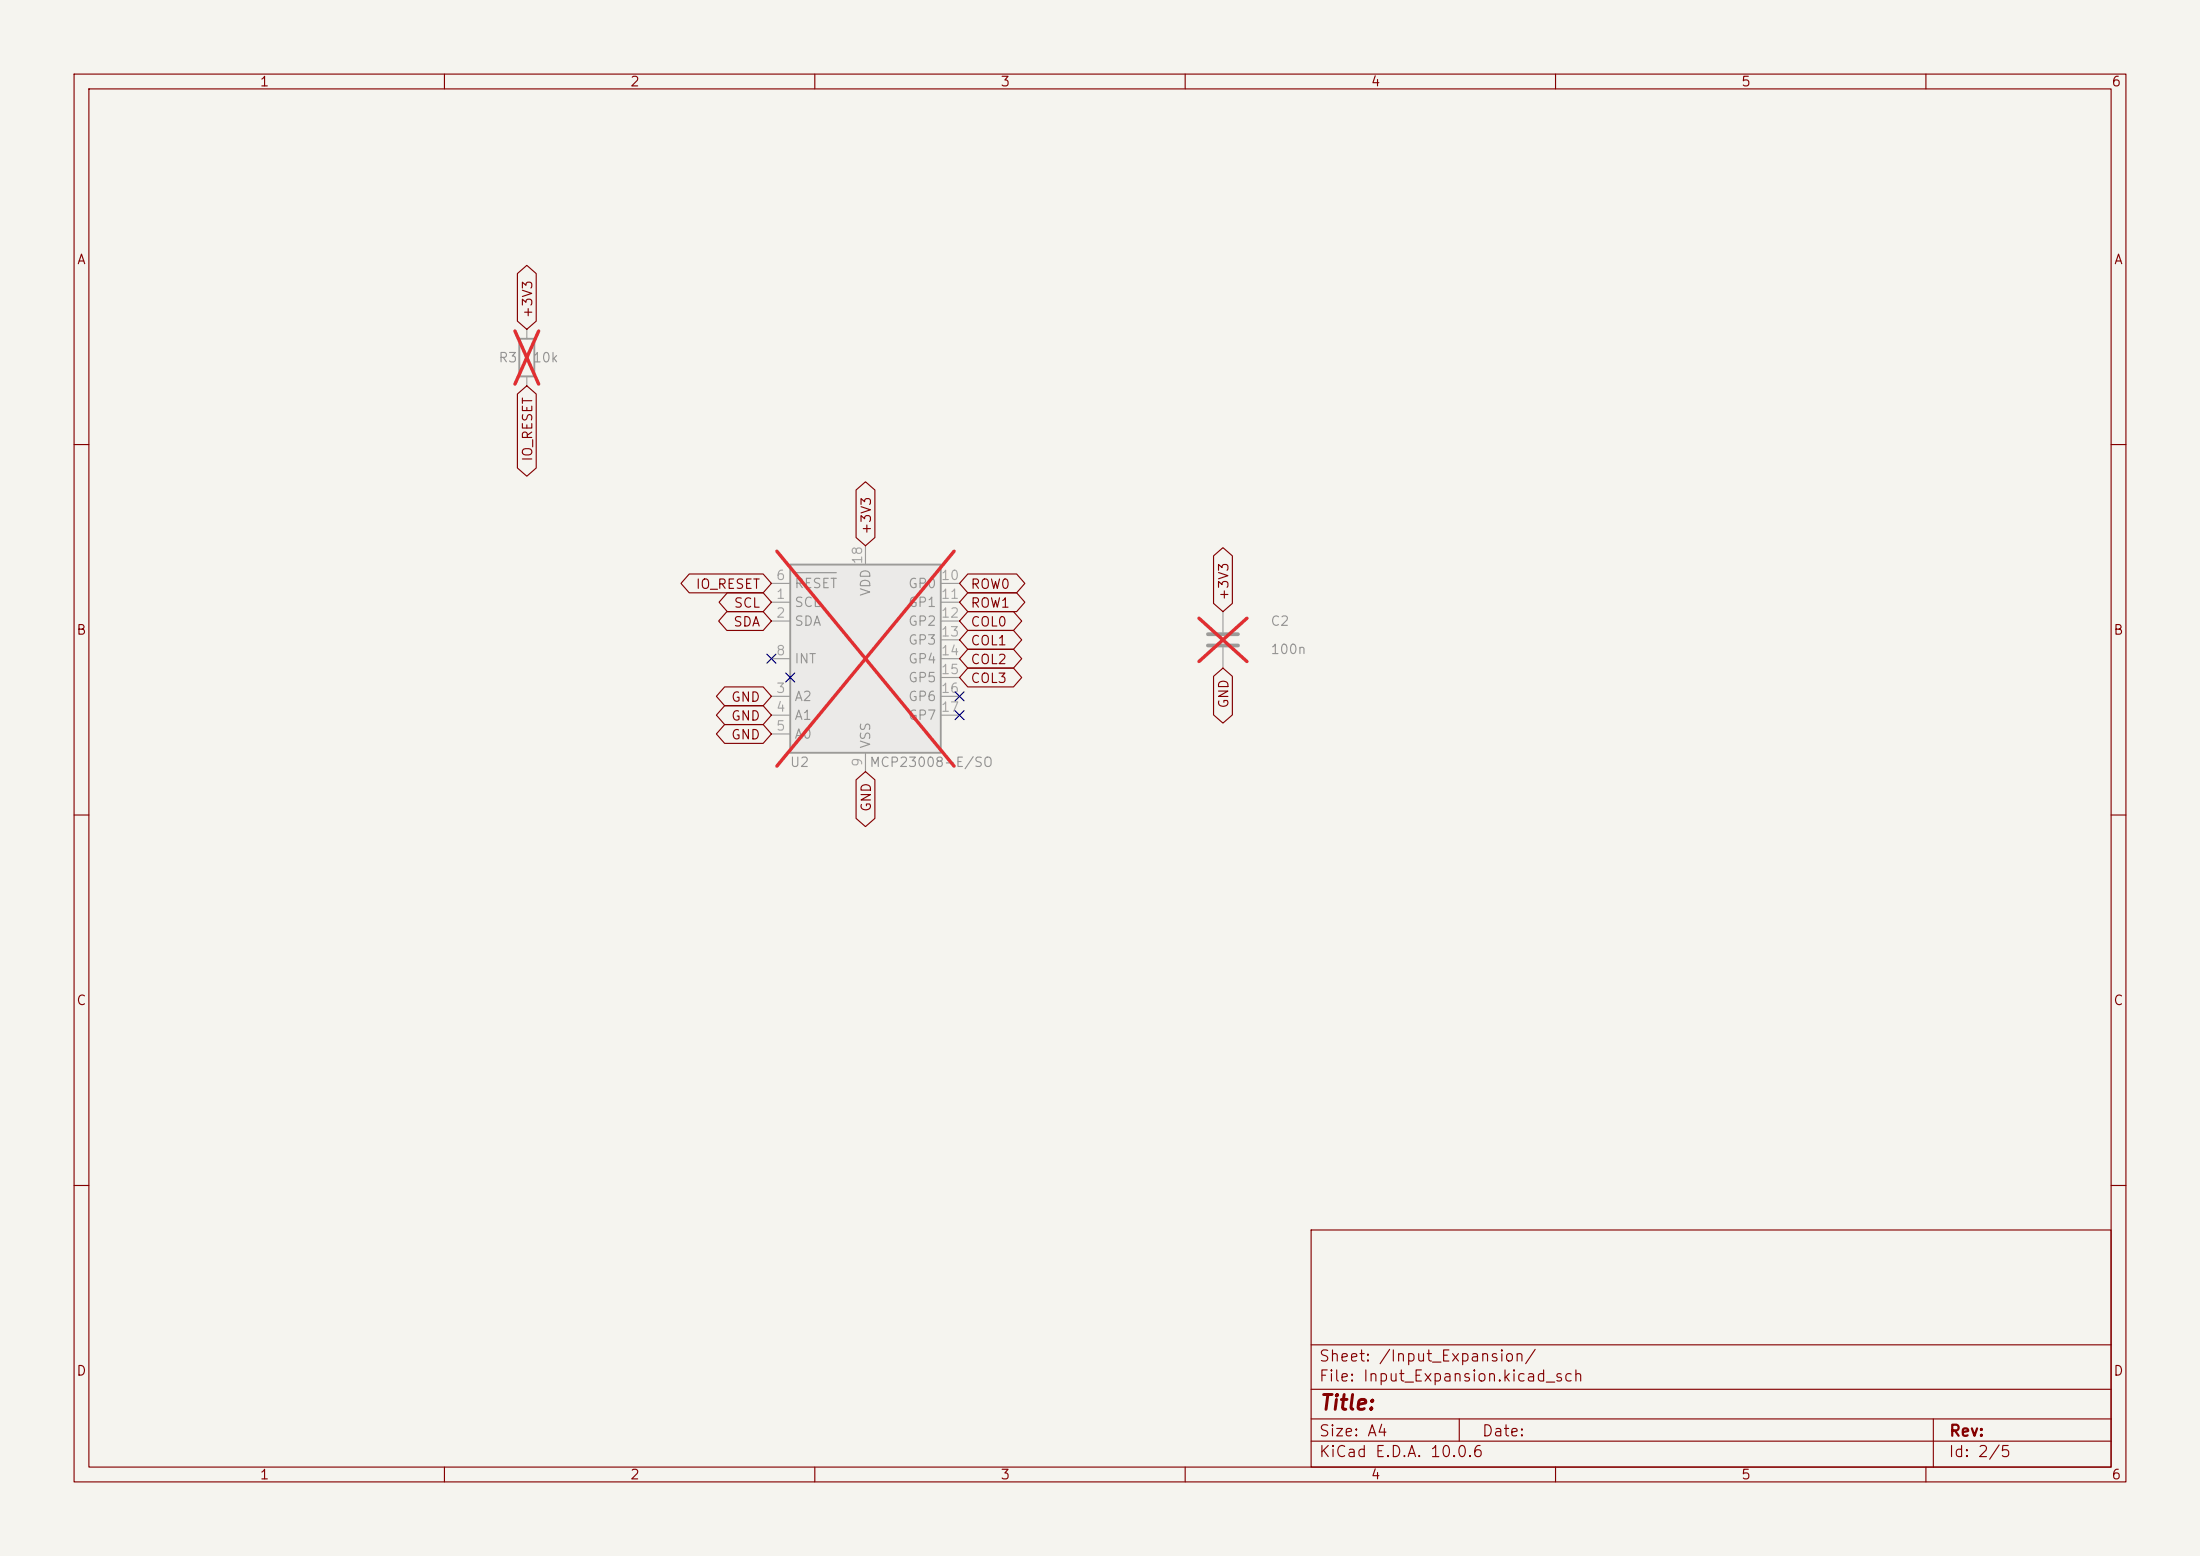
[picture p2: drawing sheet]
<svg xmlns="http://www.w3.org/2000/svg" width="297mm" height="210mm" viewBox="0 0 297 210" stroke-linecap="round" stroke-linejoin="round" font-family="sans-serif">
<path d="M0 0h297v210h-297z" fill="#f5f4ef" stroke="#f5f4ef" stroke-width=".14"/>
<g fill="none" stroke="#840000" stroke-width=".15">
<path d="M10 10h277v190h-277zM12 12h273v186h-273zM60 10v2M110 10v2M160 10v2M210 10v2M260 10v2M10 60h2M285 60h2M10 110h2M285 110h2M10 160h2"/>
<path d="M177 166h108v32h-108zM285 160h2M60 198v2M110 198v2M160 198v2M177 194.5h108M177 191.5h108M177 187.5h108M177 181.5h108M197 191.5v3M210 198v2M260 198v2"/>
<path d="M261 191.5v6.5"/>
</g>
<path d="M70.1 45.7h2v5.1h-2z" fill="none" stroke="#9c9b98" stroke-width=".25"/>
<path d="M71.1 44.5v1.2M71.1 50.8v1.3M165.1 82.6v2.7M165.1 87.4v2.8" fill="none" stroke="#9c9b98" stroke-width=".15"/>
<path d="M69.5 44.7l3.2 7.1M72.7 44.7l-3.2 7.1M161.9 83.4l6.4 5.9M168.3 83.4l-6.4 5.9" fill="none" stroke="#e12e31" stroke-width=".46"/>
<path d="M163.1 85.6h4M163.1 87.1h4" fill="none" stroke="#9c9b98" stroke-width=".51"/>
<path d="M106.7 76.2h20.3v25.4h-20.3z" fill="#ebeae8"/>
<path d="M106.7 76.2h20.3v25.4h-20.3z" fill="none" stroke="#9c9b98" stroke-width=".25"/>
<g fill="none" stroke="#9c9b98" stroke-width=".15">
<path d="M104.1 78.7h2.6M116.8 73.7v2.5M127 78.7h2.5M104.1 81.3h2.6M104.1 83.8h2.6M104.1 94h2.6M104.1 96.5h2.6M104.1 99.1h2.6M104.1 88.9h2.6M127 81.3h2.5M127 83.8h2.5M127 94h2.5"/>
<path d="M127 96.5h2.5M127 88.9h2.5M127 86.4h2.5M127 91.4h2.5M116.8 101.6v2.5"/>
</g>
<path d="M107.4 77.3h5.5" fill="none" stroke="#939391" stroke-width=".15"/>
<path d="M104.9 74.4l23.9 29M128.8 74.4l-23.9 29" fill="none" stroke="#e12e31" stroke-width=".46"/>
<g fill="none" stroke="#840000" stroke-width=".15">
<path d="M69.8 36.9l1.3-1.1 1.3 1.1v6.4l-1.3 1.2-1.3-1.2zM69.8 53.2l1.3-1.1 1.3 1.1v10l-1.3 1.1-1.3-1.1zM93 77.5h10l1.1 1.2-1.1 1.3h-10l-1.1-1.3zM115.6 66.1l1.2-1.1 1.3 1.1v6.4l-1.3 1.2-1.2-1.2zM130.7 77.5h6.5l1.2 1.2-1.2 1.3h-6.5l-1.2-1.3zM163.8 75l1.3-1.1 1.3 1.1v6.4l-1.3 1.2-1.3-1.2zM97.8 92.7h5.2l1.1 1.3-1.1 1.3h-5.2l-1.1-1.3zM97.8 95.2h5.2l1.1 1.3-1.1 1.3h-5.2l-1.1-1.3zM97.8 97.8h5.2l1.1 1.3-1.1 1.2h-5.2l-1.1-1.2zM98.1 82.5h4.9l1.1 1.3-1.1 1.3h-4.9l-1.1-1.3zM98.2 80h4.8l1.1 1.3-1.1 1.3h-4.8l-1.1-1.3zM130.7 80h6.5l1.2 1.3-1.2 1.3h-6.5l-1.2-1.3z"/>
<path d="M130.7 82.5h6.1l1.1 1.3-1.1 1.3h-6.1l-1.2-1.3zM130.7 85.1h6.1l1.1 1.3-1.1 1.2h-6.1l-1.2-1.2zM130.7 87.6h6.1l1.1 1.3-1.1 1.3h-6.1l-1.2-1.3zM130.7 90.2h6.1l1.1 1.2-1.1 1.3h-6.1l-1.2-1.3zM163.8 91.3l1.3-1.1 1.3 1.1v5.2l-1.3 1.1-1.3-1.1zM115.6 105.3l1.2-1.2 1.3 1.2v5.2l-1.3 1.1-1.2-1.1z"/>
</g>
<path d="M103.5 88.3l1.2 1.2M104.7 88.3l-1.2 1.2M106.1 90.8l1.2 1.2M107.3 90.8l-1.2 1.2M128.9 93.4l1.2 1.2M128.9 95.9l1.2 1.2M130.1 93.4l-1.2 1.2M130.1 95.9l-1.2 1.2" fill="none" stroke="#000084" stroke-width=".15"/>
<text font-size="2" fill="#840000" x="178" y="190.8">Title:</text>
<g font-size="1.5" fill="#840000">
<text x="178" y="184.1">Sheet: /Input_Expansion/</text>
<text x="178" y="186.8">File: Input_Expansion.kicad_sch</text>
<text x="178" y="197">KiCad E.D.A. 10.0.6</text>
<text x="178" y="194.2">Size: A4</text>
<text x="200" y="194.2">Date:</text>
<text x="263" y="197">Id: 2/5</text>
<text x="263" y="194.2">Rev:</text>
</g>
<g font-size="1.3" fill="#840000">
<text x="35" y="12">1</text>
<text x="85" y="12">2</text>
<text x="135" y="12">3</text>
<text x="185" y="12">4</text>
<text x="235" y="12">5</text>
<text x="285" y="12">6</text>
<text x="10.3" y="36">A</text>
<text x="285.3" y="36">A</text>
<text x="72.2" y="43" transform="rotate(-90 72.2 43)">+3V3</text>
<text x="72.2" y="62.4" transform="rotate(-90 72.2 62.4)">IO_RESET</text>
<text x="117.9" y="72.3" transform="rotate(-90 117.9 72.3)">+3V3</text>
<text x="93.8" y="79.8">IO_RESET</text>
<text x="99" y="82.3">SCL</text>
<text x="130.9" y="79.8">ROW0</text>
<text x="130.9" y="82.3">ROW1</text>
<text x="166.2" y="81.1" transform="rotate(-90 166.2 81.1)">+3V3</text>
<text x="10.2" y="86">B</text>
<text x="98.9" y="84.9">SDA</text>
<text x="130.9" y="84.9">COL0</text>
<text x="130.9" y="87.4">COL1</text>
<text x="130.9" y="90">COL2</text>
<text x="285.2" y="86">B</text>
<text x="98.6" y="95">GND</text>
<text x="130.9" y="92.5">COL3</text>
<text x="166.2" y="95.7" transform="rotate(-90 166.2 95.7)">GND</text>
<text x="98.6" y="97.6">GND</text>
<text x="98.6" y="100.1">GND</text>
<text x="117.9" y="109.7" transform="rotate(-90 117.9 109.7)">GND</text>
<text x="10.2" y="136">C</text>
<text x="285.2" y="136">C</text>
<text x="10.2" y="186">D</text>
<text x="285.2" y="186">D</text>
<text x="35" y="200">1</text>
<text x="85" y="200">2</text>
<text x="135" y="200">3</text>
<text x="185" y="200">4</text>
<text x="235" y="200">5</text>
<text x="285" y="200">6</text>
</g>
<g font-size="1.3" fill="#939391">
<text x="67.2" y="49.2">R3</text>
<text x="71.8" y="49.2">10k</text>
<text x="107.2" y="82.2">SCL</text>
<text x="107.2" y="79.7">RESET</text>
<text x="117.8" y="80.6" transform="rotate(-90 117.8 80.6)">VDD</text>
<text x="122.5" y="79.7">GP0</text>
<text x="122.5" y="82.2">GP1</text>
<text x="107.2" y="84.8">SDA</text>
<text x="107.2" y="89.9">INT</text>
<text x="122.5" y="84.8">GP2</text>
<text x="122.5" y="87.3">GP3</text>
<text x="122.5" y="89.9">GP4</text>
<text x="171.4" y="84.8">C2</text>
<text x="171.4" y="88.6">100n</text>
<text x="107.2" y="94.9">A2</text>
<text x="122.5" y="92.4">GP5</text>
<text x="122.5" y="94.9">GP6</text>
<text x="107.2" y="97.5">A1</text>
<text x="107.2" y="100">A0</text>
<text x="117.8" y="101.1" transform="rotate(-90 117.8 101.1)">VSS</text>
<text x="122.5" y="97.5">GP7</text>
<text x="106.6" y="103.8">U2</text>
<text x="117.3" y="103.8">MCP23008-E/SO</text>
</g>
<g font-size="1.3" fill="#a5a4a2">
<text x="116.7" y="76.3" transform="rotate(-90 116.7 76.3)">18</text>
<text x="104.7" y="81.1">1</text>
<text x="104.7" y="83.7">2</text>
<text x="104.7" y="78.6">6</text>
<text x="126.9" y="78.6">10</text>
<text x="126.9" y="81.1">11</text>
<text x="126.9" y="83.7">12</text>
<text x="104.7" y="88.8">8</text>
<text x="126.9" y="86.2">13</text>
<text x="126.9" y="88.8">14</text>
<text x="104.7" y="93.8">3</text>
<text x="126.9" y="91.3">15</text>
<text x="126.9" y="93.8">16</text>
<text x="104.7" y="96.4">4</text>
<text x="104.7" y="98.9">5</text>
<text x="126.9" y="96.4">17</text>
<text x="116.7" y="103.6" transform="rotate(-90 116.7 103.6)">9</text>
</g>
</svg>
